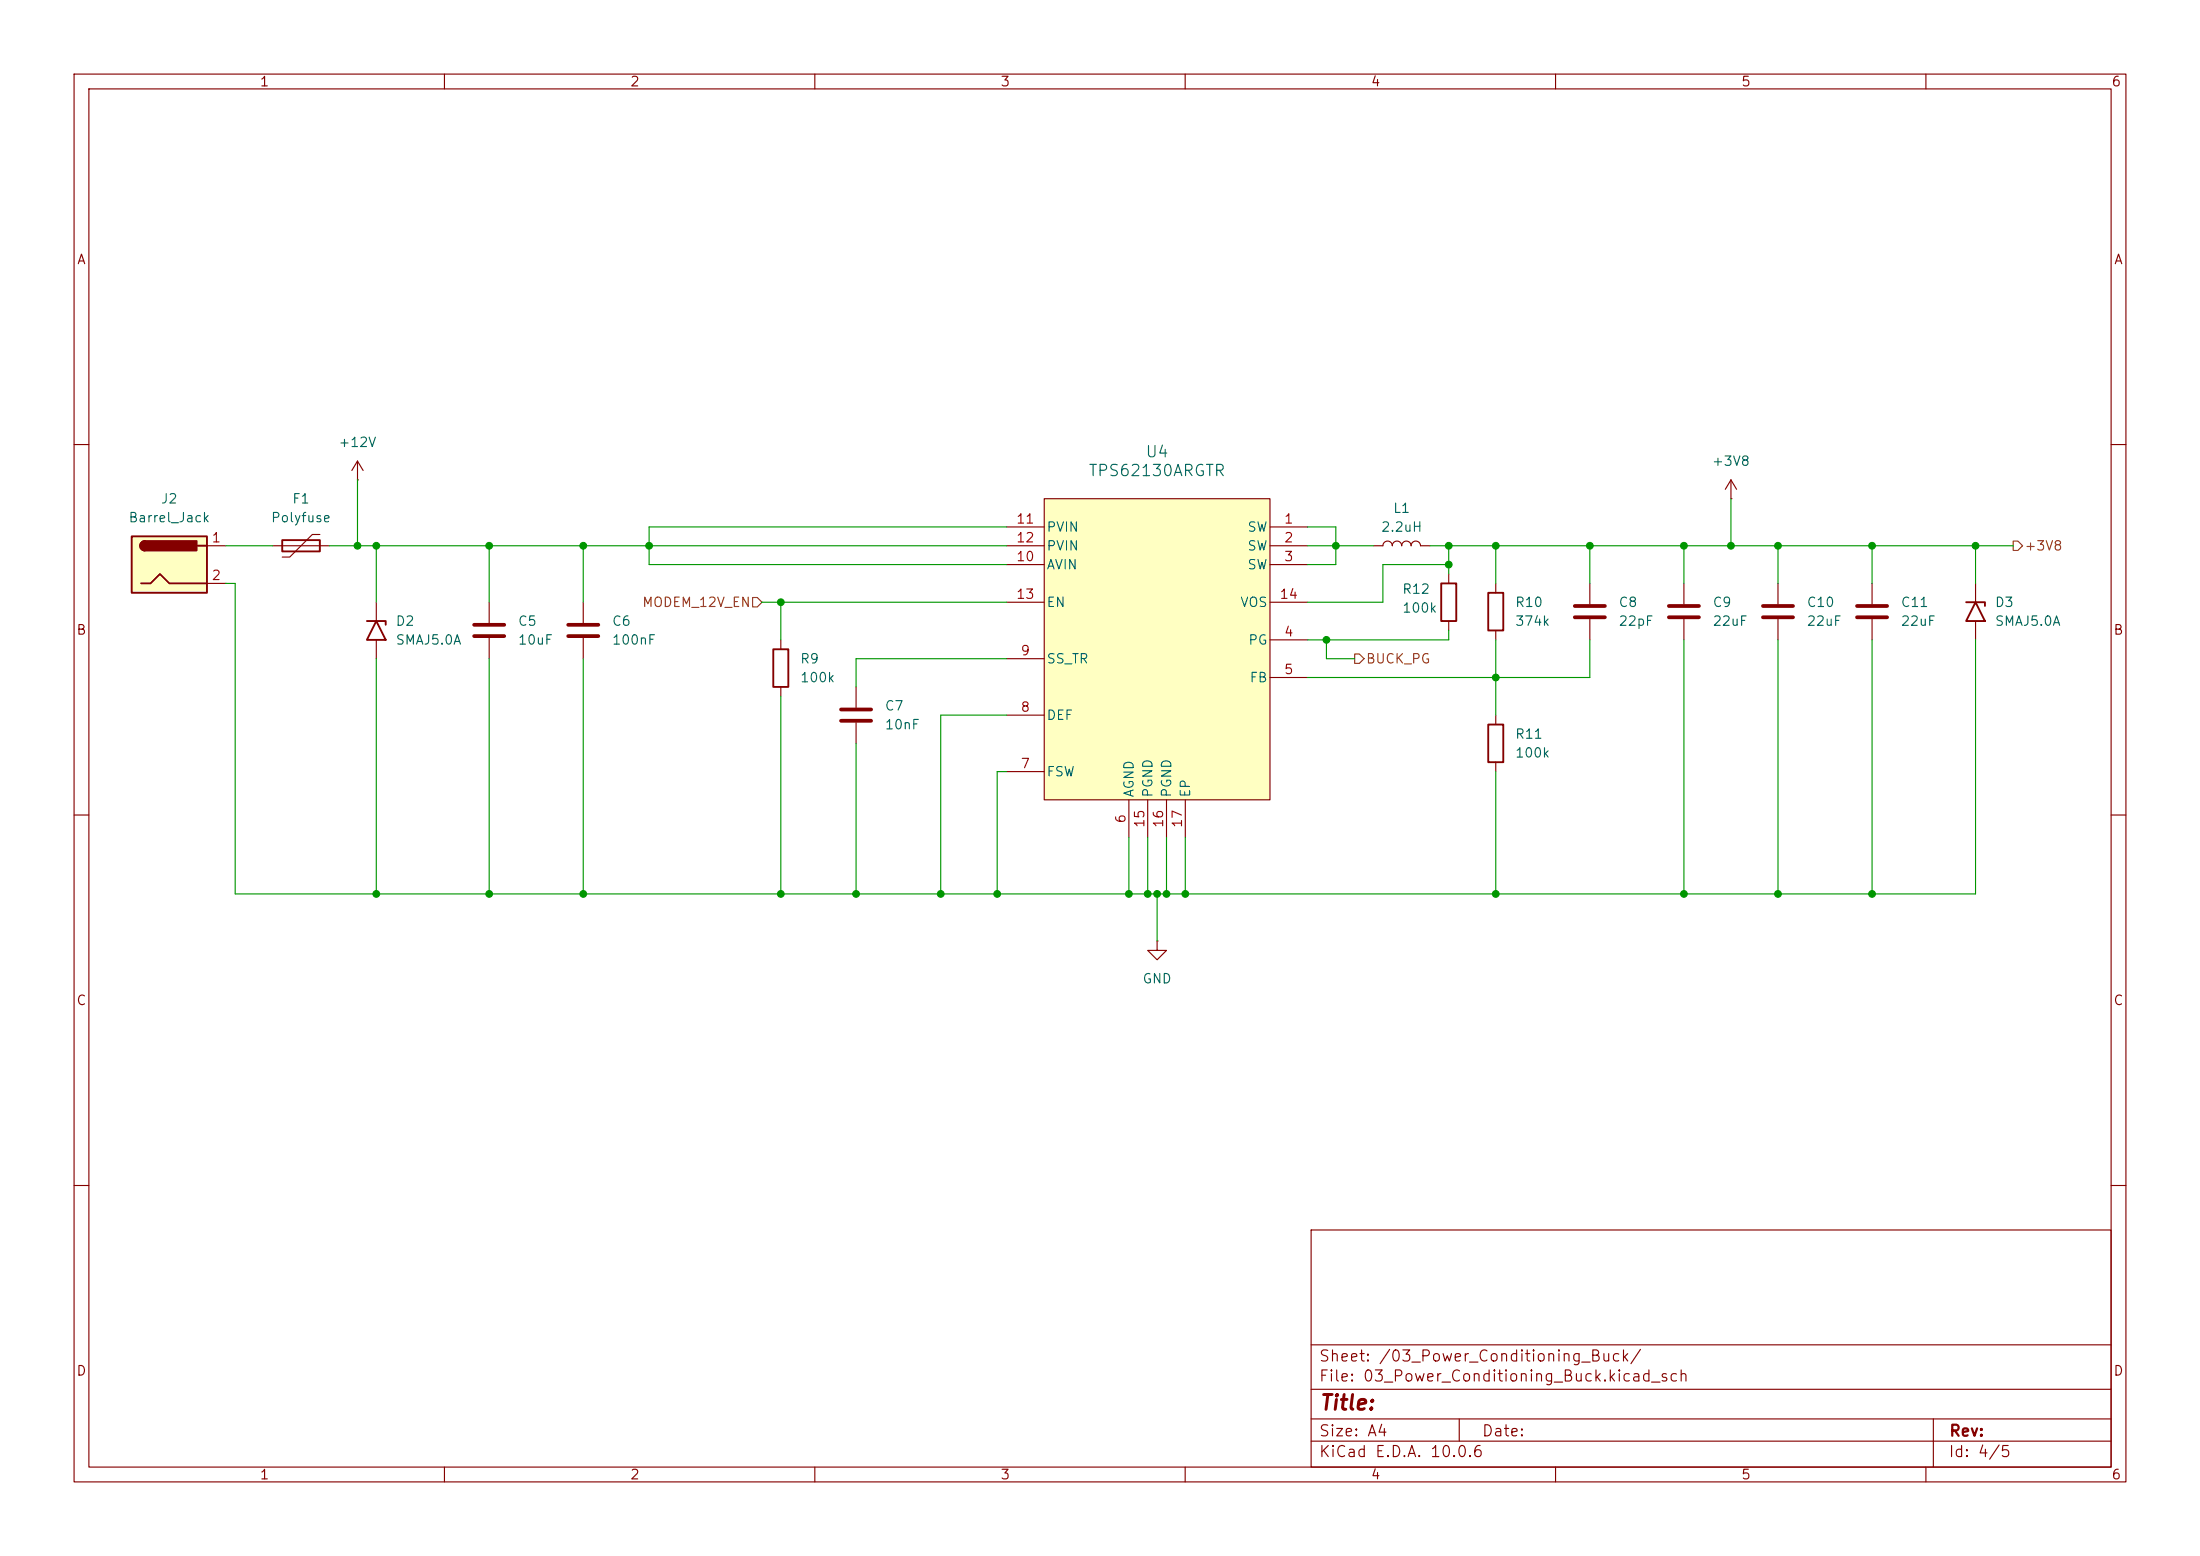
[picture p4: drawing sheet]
<svg xmlns="http://www.w3.org/2000/svg" width="297mm" height="210mm" viewBox="0 0 297 210" stroke-linecap="round" stroke-linejoin="round" font-family="sans-serif">
<g fill="none" stroke="#840000" stroke-width=".15">
<path d="M10 10h277v190h-277zM12 12h273v186h-273zM60 10v2M110 10v2M160 10v2M210 10v2M260 10v2M10 60h2M214.6 78.7v2.8M227.3 78.7v2.8M233.7 67.3h.1M233.7 64.8l-.8 1.2"/>
<path d="M233.7 64.8l.7 1.2M233.7 64.8v2.5M240 78.7v2.8M252.7 78.7v2.8M266.7 78.7v2.6M285 60h2M50.8 81.3v2.5M50.8 86.4v2.5M105.4 86.4v1.2M105.4 92.7v1.3M115.6 92.7v2.8M115.6 97.5v2.8"/>
<path d="M214.6 83.6v2.8M227.3 83.6v2.8M240 83.6v2.8M252.7 83.6v2.8M266.7 83.8v2.6M10 110h2M285 110h2M156.2 127v1.3h1.3l-1.3 1.2-1.3-1.2h1.3M156.2 127h.1M10 160h2M177 166h108v32h-108zM285 160h2"/>
<path d="M60 198v2M110 198v2M160 198v2M177 194.5h108M177 191.5h108M177 187.5h108M177 181.5h108M197 191.5v3M210 198v2M260 198v2M261 191.5v6.5"/>
</g>
<path d="M49.5 83.8h2.6v.5M50.8 83.8l1.3 2.6h-2.6zM104.4 87.6h2v5.1h-2zM265.4 81.3h2.6v.5M266.7 81.3l1.3 2.5h-2.6z" fill="none" stroke="#840000" stroke-width=".25"/>
<path d="M113.5 95.8h4.1M113.5 97.3h4.1M212.6 81.8h4.1M212.6 83.3h4.1M225.3 81.8h4.1M225.3 83.3h4.1M238 81.8h4.1M238 83.3h4.1M250.7 81.8h4.1M250.7 83.3h4.1" fill="none" stroke="#840000" stroke-width=".51"/>
<path d="M17.8 72.4h10.1v7.6h-10.1z" fill="#ffffc2"/>
<path d="M17.8 72.4h10.1v7.6h-10.1zM19 78.7h1.3l1.3-1.2 1.3 1.2h5M19.6 73a.64 .64 0 0 0-.7 .7 .64 .64 0 0 0 .7 .6M26.7 73.7h1.2M38.1 72.9h5.1v1.5h-5.1zM194.6 78.7h2v5.1h-2zM200.9 80h2v5.1h-2zM200.9 97.8h2v5.1h-2z" fill="none" stroke="#840000" stroke-width=".25"/>
<g fill="#840000" stroke="#840000" stroke-width=".25">
<path d="M19.1 73.2l.5-.2v1.3a.63 .63 0 0 1-.6-.4 .63 .63 0 0 1 .1-.7z"/>
<path d="M19.6 73h6.9v1.3h-6.9z"/>
</g>
<g fill="none" stroke="#840000" stroke-width=".15">
<path d="M27.9 73.7h2.6M27.9 78.7h2.6M36.8 73.7h7.6M43.2 72.1h-1l-3.1 3.1h-1M48.3 64.8h.1M48.3 62.2l-.8 1.3M48.3 62.2l.7 1.3M48.3 62.2v2.6M185.4 73.7h1.3a.64 .64 0 0 1 .6-.7 .64 .64 0 0 1 .7 .7 .64 .64 0 0 1 .6-.7 .64 .64 0 0 1 .6 .7 .64 .64 0 0 1 .7-.7 .64 .64 0 0 1 .6 .7 .64 .64 0 0 1 .6-.7 .64 .64 0 0 1 .7 .7h1.2M195.6 77.5v1.2M201.9 78.7v1.3M66 81.3v2.8"/>
<path d="M66 86.1v2.8M78.7 81.3v2.8M78.7 86.1v2.8M195.6 83.8v1.3M201.9 85.1v1.3M201.9 96.5v1.3M201.9 102.9v1.2"/>
</g>
<path d="M64 84.3h4.1M64 85.9h4.1M76.7 84.3h4.1M76.7 85.9h4.1" fill="none" stroke="#840000" stroke-width=".51"/>
<path d="M141 67.3h30.4v40.7h-30.4z" fill="#ffffc2"/>
<g fill="none" stroke="#840000" stroke-width=".15">
<path d="M135.9 71.1h5.1M135.9 73.7h5.1M135.9 76.2h5.1M141 67.3h30.4v40.7h-30.4zM171.4 71.1h5.1M171.4 73.7h5.1M171.4 76.2h5.1M135.9 96.5h5.1M135.9 88.9h5.1M135.9 81.3h5.1M171.4 86.4h5.1M171.4 91.4h5.1"/>
<path d="M171.4 81.3h5.1M135.9 104.1h5.1M152.4 108v5M154.9 108v5M157.5 108v5M160 108v5"/>
</g>
<path d="M271.8 73h.6l.6 .7-.6 .6h-.6zM101.6 80.6h.6l.7 .7-.7 .6h-.6zM182.9 88.3h.6l.6 .6-.6 .6h-.6z" fill="none" stroke="#725600" stroke-width=".15"/>
<g fill="none" stroke="#009600" stroke-width=".15">
<path d="M30.5 73.7h6.3M30.5 78.7h1.2v42h235v-34.3M44.4 73.7h91.5M48.3 64.8v8.9M50.8 73.7v7.6M66 73.7v7.6M78.7 73.7v7.6M135.9 71.1h-48.3v5.1h48.3M176.5 73.7h8.9M176.5 71.1h3.8v5.1h-3.8M193 73.7h78.8M195.6 76.2h-8.9v5.1h-10.2"/>
<path d="M195.6 73.7v3.8M201.9 73.7v5M214.6 73.7v5M227.3 73.7v5M233.7 67.3v6.4M240 73.7v5M252.7 73.7v5M266.7 73.7v5M50.8 88.9v31.8M66 88.9v31.8M78.7 88.9v31.8M102.9 81.3h33"/>
<path d="M105.4 81.3v5.1M105.4 94v26.7M135.9 88.9h-20.3v3.8M135.9 96.5h-8.9v24.2M179.1 86.4v2.5h3.8M195.6 85.1v1.3h-19.1M201.9 86.4v10.1M214.6 86.4v5h-38.1M227.3 86.4v34.3M240 86.4v34.3M252.7 86.4v34.3M115.6 100.3v20.4"/>
<path d="M135.9 104.1h-1.3v16.6M152.4 113v7.7M154.9 113v7.7M157.5 113v7.7M160 113v7.7M201.9 104.1v16.6M156.2 120.7v6.3"/>
</g>
<g fill="#009600" stroke="#009600" stroke-width=".14">
<circle cx="240" cy="120.7" r=".46"/>
<circle cx="252.7" cy="120.7" r=".46"/>
<circle cx="252.7" cy="73.7" r=".46"/>
<circle cx="227.3" cy="73.7" r=".46"/>
<circle cx="240" cy="73.7" r=".46"/>
<circle cx="233.7" cy="73.7" r=".46"/>
<circle cx="214.6" cy="73.7" r=".46"/>
<circle cx="227.3" cy="120.7" r=".46"/>
<circle cx="201.9" cy="120.7" r=".46"/>
<circle cx="266.7" cy="73.7" r=".46"/>
<circle cx="152.4" cy="120.7" r=".46"/>
<circle cx="154.9" cy="120.7" r=".46"/>
<circle cx="105.4" cy="120.7" r=".46"/>
<circle cx="105.4" cy="81.3" r=".46"/>
<circle cx="115.6" cy="120.7" r=".46"/>
<circle cx="157.5" cy="120.7" r=".46"/>
<circle cx="160" cy="120.7" r=".46"/>
<circle cx="156.2" cy="120.7" r=".46"/>
<circle cx="134.6" cy="120.7" r=".46"/>
<circle cx="127" cy="120.7" r=".46"/>
<circle cx="66" cy="73.7" r=".46"/>
<circle cx="78.7" cy="120.7" r=".46"/>
<circle cx="66" cy="120.7" r=".46"/>
<circle cx="87.6" cy="73.7" r=".46"/>
<circle cx="78.7" cy="73.7" r=".46"/>
<circle cx="50.8" cy="120.7" r=".46"/>
<circle cx="50.8" cy="73.7" r=".46"/>
<circle cx="48.3" cy="73.7" r=".46"/>
<circle cx="201.9" cy="91.4" r=".46"/>
<circle cx="195.6" cy="76.2" r=".46"/>
<circle cx="195.6" cy="73.7" r=".46"/>
<circle cx="201.9" cy="73.7" r=".46"/>
<circle cx="180.3" cy="73.7" r=".46"/>
<circle cx="179.1" cy="86.4" r=".46"/>
</g>
<text font-size="2" fill="#840000" x="178" y="190.8">Title:</text>
<g font-size="1.5" fill="#006464">
<text x="146.8" y="64.7">TPS62130ARGTR</text>
<text x="154.5" y="62.1">U4</text>
</g>
<g font-size="1.5" fill="#840000">
<text x="178" y="184.1">Sheet: /03_Power_Conditioning_Buck/</text>
<text x="178" y="186.8">File: 03_Power_Conditioning_Buck.kicad_sch</text>
<text x="178" y="197">KiCad E.D.A. 10.0.6</text>
<text x="178" y="194.2">Size: A4</text>
<text x="200" y="194.2">Date:</text>
<text x="263" y="197">Id: 4/5</text>
<text x="263" y="194.2">Rev:</text>
</g>
<g font-size="1.3" fill="#840000">
<text x="35" y="12">1</text>
<text x="85" y="12">2</text>
<text x="135" y="12">3</text>
<text x="185" y="12">4</text>
<text x="235" y="12">5</text>
<text x="285" y="12">6</text>
<text x="10.3" y="36">A</text>
<text x="285.3" y="36">A</text>
<text x="10.2" y="86">B</text>
<text x="285.2" y="86">B</text>
<text x="10.2" y="136">C</text>
<text x="285.2" y="136">C</text>
<text x="10.2" y="186">D</text>
<text x="285.2" y="186">D</text>
<text x="35" y="200">1</text>
<text x="85" y="200">2</text>
<text x="135" y="200">3</text>
<text x="185" y="200">4</text>
<text x="235" y="200">5</text>
<text x="285" y="200">6</text>
</g>
<g font-size="1.3" fill="#006464">
<text x="45.6" y="60.7">+12V</text>
<text x="231" y="63.2">+3V8</text>
<text x="17.3" y="70.8">Barrel_Jack</text>
<text x="21.6" y="68.3">J2</text>
<text x="36.5" y="70.8">Polyfuse</text>
<text x="39.4" y="68.3">F1</text>
<text x="188" y="69.5">L1</text>
<text x="141.2" y="77.2">AVIN</text>
<text x="141.2" y="72.1">PVIN</text>
<text x="141.2" y="74.6">PVIN</text>
<text x="168.3" y="72.1">SW</text>
<text x="168.3" y="74.6">SW</text>
<text x="168.3" y="77.2">SW</text>
<text x="186.4" y="72.1">2.2uH</text>
<text x="141.2" y="82.2">EN</text>
<text x="167.3" y="82.2">VOS</text>
<text x="189.2" y="80.5">R12</text>
<text x="189.2" y="83">100k</text>
<text x="204.5" y="82.2">R10</text>
<text x="218.4" y="82.2">C8</text>
<text x="231.1" y="82.2">C9</text>
<text x="243.8" y="82.2">C10</text>
<text x="256.5" y="82.2">C11</text>
<text x="269.2" y="82.2">D3</text>
<text x="53.3" y="84.8">D2</text>
<text x="53.3" y="87.3">SMAJ5.0A</text>
<text x="69.8" y="84.8">C5</text>
<text x="69.8" y="87.3">10uF</text>
<text x="82.5" y="84.8">C6</text>
<text x="82.5" y="87.3">100nF</text>
<text x="107.9" y="89.9">R9</text>
<text x="141.2" y="89.9">SS_TR</text>
<text x="168.4" y="87.3">PG</text>
<text x="204.5" y="84.8">374k</text>
<text x="218.4" y="84.8">22pF</text>
<text x="231.1" y="84.8">22uF</text>
<text x="243.8" y="84.8">22uF</text>
<text x="256.5" y="84.8">22uF</text>
<text x="269.2" y="84.8">SMAJ5.0A</text>
<text x="107.9" y="92.4">100k</text>
<text x="168.6" y="92.4">FB</text>
<text x="119.4" y="96.2">C7</text>
<text x="119.4" y="98.8">10nF</text>
<text x="141.2" y="97.5">DEF</text>
<text x="204.5" y="100">R11</text>
<text x="141.2" y="105.1">FSW</text>
<text x="153.4" y="107.7" transform="rotate(-90 153.4 107.7)">AGND</text>
<text x="155.9" y="107.7" transform="rotate(-90 155.9 107.7)">PGND</text>
<text x="158.4" y="107.7" transform="rotate(-90 158.4 107.7)">PGND</text>
<text x="161" y="107.7" transform="rotate(-90 161 107.7)">EP</text>
<text x="204.5" y="102.6">100k</text>
<text x="154.1" y="133">GND</text>
</g>
<g font-size="1.3" fill="#a90000">
<text x="137.1" y="71">11</text>
<text x="173.3" y="71">1</text>
<text x="28.5" y="73.5">1</text>
<text x="137.1" y="76.1">10</text>
<text x="137.1" y="73.5">12</text>
<text x="173.3" y="73.5">2</text>
<text x="173.3" y="76.1">3</text>
<text x="28.5" y="78.6">2</text>
<text x="137.1" y="81.1">13</text>
<text x="172.7" y="81.1">14</text>
<text x="137.7" y="88.8">9</text>
<text x="173.3" y="86.2">4</text>
<text x="173.3" y="91.3">5</text>
<text x="137.7" y="96.4">8</text>
<text x="137.7" y="104">7</text>
<text x="152.3" y="111.2" transform="rotate(-90 152.3 111.2)">6</text>
<text x="154.8" y="111.8" transform="rotate(-90 154.8 111.8)">15</text>
<text x="157.3" y="111.8" transform="rotate(-90 157.3 111.8)">16</text>
<text x="159.9" y="111.8" transform="rotate(-90 159.9 111.8)">17</text>
</g>
<g font-size="1.3" fill="#725600">
<text x="273.2" y="74.6">+3V8</text>
<text x="86.6" y="82.2">MODEM_12V_EN</text>
<text x="184.3" y="89.9">BUCK_PG</text>
</g>
</svg>
